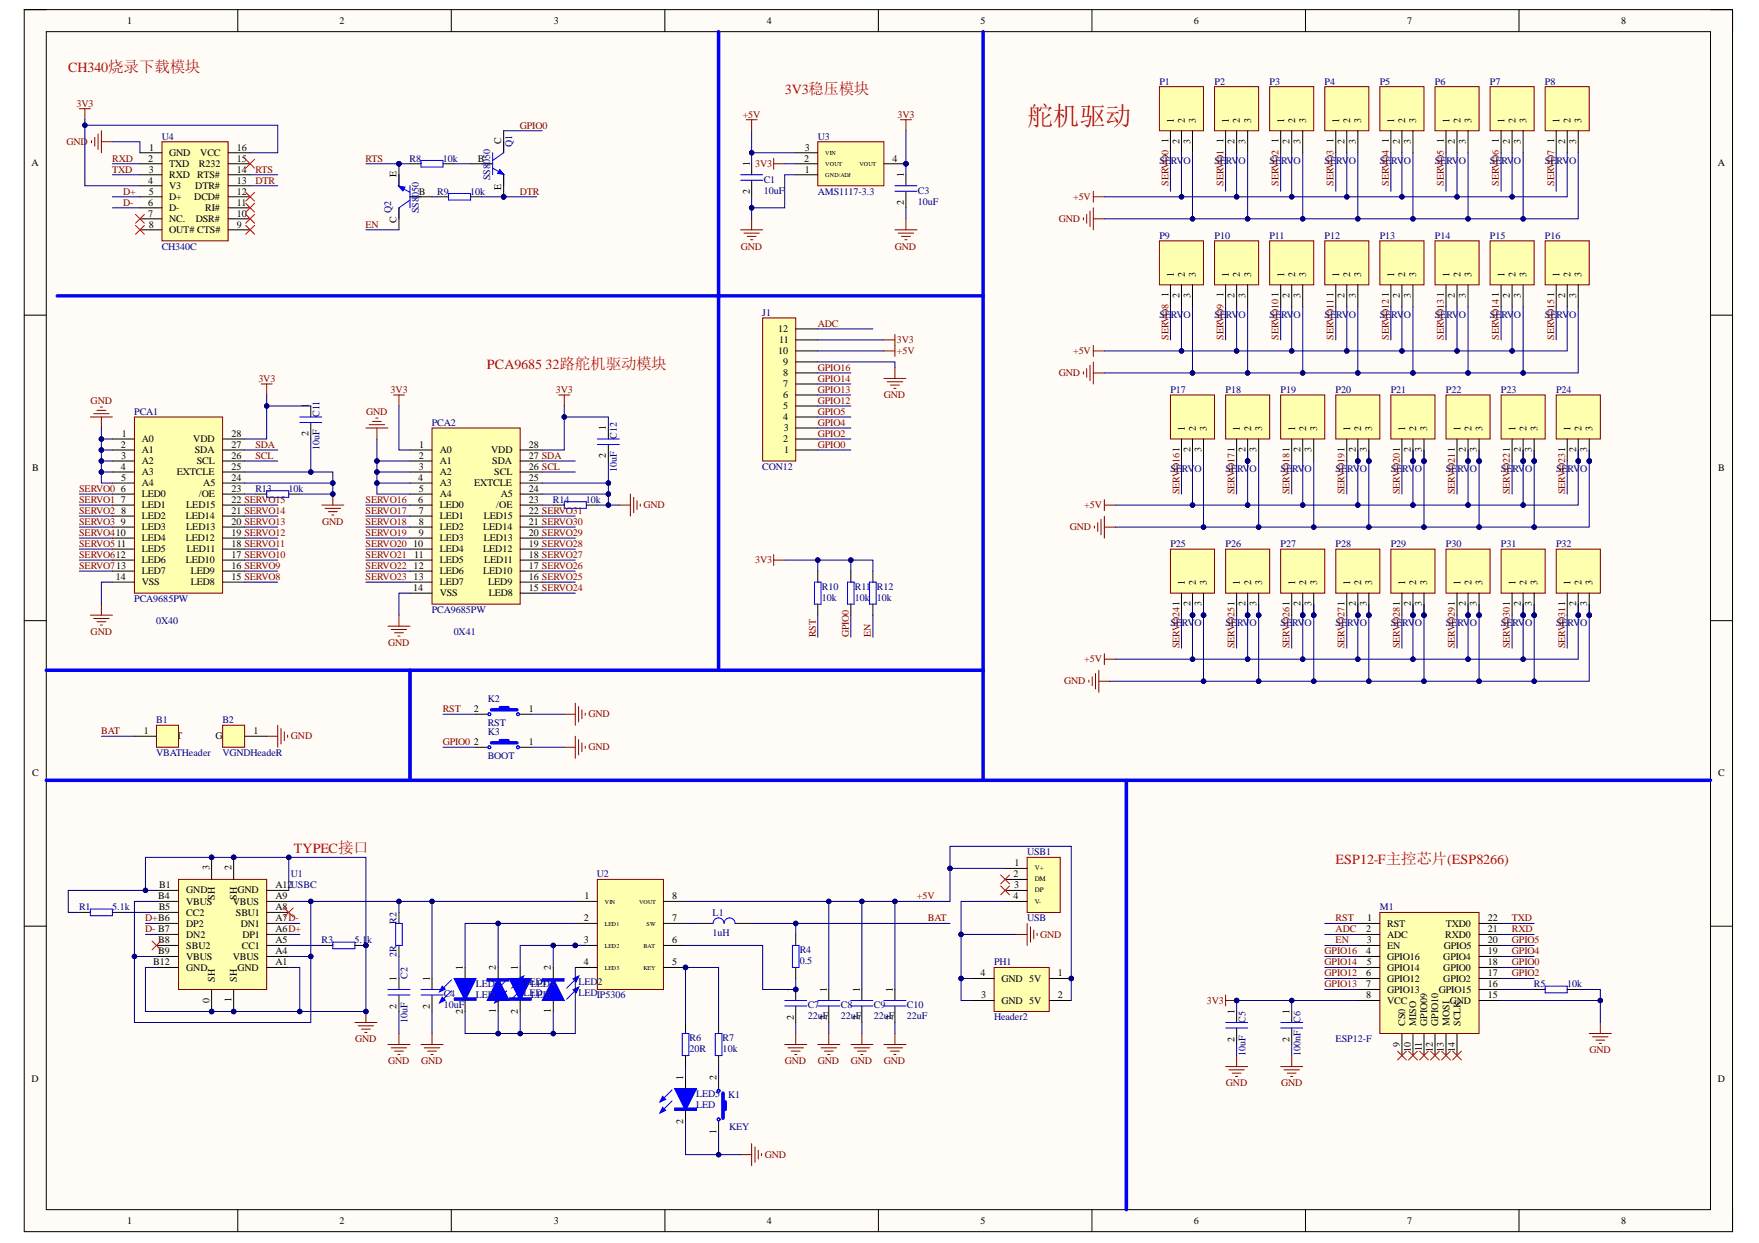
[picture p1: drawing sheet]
# Altium project SNAKE_FYP.PrjPcb
1 sheet, 81 parts. Net scope: global (net labels, ports and power ports of the same name join across sheets).
Board file: SNAKE_FYP.PcbDoc

## Sheet SNAKE_FYP.SchDoc
size A3; SheetNumber: 1; SheetTotal: 1

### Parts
B1  VBATHeader  [18650VBAT]
B2  VGNDHeadeR  [18650GND]
C1  10uF  [Cap-0603]
C2  10uF  [Cap-0603]
C3  10uF  [Cap-0603]
C4  10uF  [Cap-0603]
C5  10uF  [Cap-0603]
C6  100nF  [Cap-0603]
C7  22uF  [Cap-0603]
C8  22uF  [Cap-0603]
C9  22uF  [Cap-0603]
C10  22uF  [Cap-0603]
C11  10uF  [Cap-0603]
C12  10uF  [Cap-0603]
J1  CON12  [HDR2X6]
K1  KEY  [TSW SMD-3*6*2.5(Button)]
K2  RST  [TSW SMD-3*6*2.5(Button)]
K3  BOOT  [TSW SMD-3*6*2.5(Button)]
L1  1uH  [CDRH3D16_4.2*1.8]
LED1  LED  [LED-0805]
LED2  LED  [LED-0805]
LED3  LED  [LED-0805]
LED4  LED  [LED-0805]
LED5  LED  [LED-0805]
M1  ESP12-F  [ESP-12F]
P1  SERVO  [SERVOHEADER]
P2  SERVO  [SERVOHEADER]
P3  SERVO  [SERVOHEADER]
P4  SERVO  [SERVOHEADER]
P5  SERVO  [SERVOHEADER]
P6  SERVO  [SERVOHEADER]
P7  SERVO  [SERVOHEADER]
P8  SERVO  [SERVOHEADER]
P9  SERVO  [SERVOHEADER]
P10  SERVO  [SERVOHEADER]
P11  SERVO  [SERVOHEADER]
P12  SERVO  [SERVOHEADER]
P13  SERVO  [SERVOHEADER]
P14  SERVO  [SERVOHEADER]
P15  SERVO  [SERVOHEADER]
P16  SERVO  [SERVOHEADER]
P17  SERVO  [SERVOHEADER]
P18  SERVO  [SERVOHEADER]
P19  SERVO  [SERVOHEADER]
P20  SERVO  [SERVOHEADER]
P21  SERVO  [SERVOHEADER]
P22  SERVO  [SERVOHEADER]
P23  SERVO  [SERVOHEADER]
P24  SERVO  [SERVOHEADER]
P25  SERVO  [SERVOHEADER]
P26  SERVO  [SERVOHEADER]
P27  SERVO  [SERVOHEADER]
P28  SERVO  [SERVOHEADER]
P29  SERVO  [SERVOHEADER]
P30  SERVO  [SERVOHEADER]
P31  SERVO  [SERVOHEADER]
P32  SERVO  [SERVOHEADER]
PCA1  PCA9685PW  [PCA9685TSOP28]
PCA2  PCA9685PW  [PCA9685TSOP28]
PH1  Header2  [HDR2X2]
Q1  SS8050  [SOT-23_BEC(SS8050)]
Q2  SS8050  [SOT-23_BEC(SS8050)]
R1  5.1k  [0603_RES]
R2  2R  [0603_RES]
R3  5.1k  [0603_RES]
R4  0.5  [0603_RES]
R5  10k  [0603_RES]
R6  20R  [0603_RES]
R7  10k  [0603_RES]
R8  10k  [0603_RES]
R9  10k  [0603_RES]
R10  10k  [0603_RES]
R11  10k  [0603_RES]
R12  10k  [0603_RES]
R13  10k  [0603_RES]
R14  10k  [0603_RES]
U1  USBC  [TYPEC]
U2  IP5306  [ESOP_IP5306]
U3  AMS1117-3.3  [SOT229P700X180-4N(AMS1117-3.3)]
U4  CH340C  [SO016_CH340]
USB1  USB  [TypeA]

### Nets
3V3: C3.1 C5.1 C6.1 C11.1 C12.1 J1.11 M1.8(VCC) PCA1.28(VDD) PCA2.1(A0) PCA2.28(VDD) R10.1 R11.1 R12.1 U3.2(VOUT) U3.4(VOUT) U4.4(V3) U4.16(VCC)
+5V: C1.1 C8.1 C9.1 C10.1 J1.10 P1.2 P2.2 P3.2 P4.2 P5.2 P6.2 P7.2 P8.2 P9.2 P10.2 P11.2 P12.2 P13.2 P14.2 P15.2 P16.2 P17.2 P18.2 P19.2 P20.2 P21.2 P22.2 P23.2 P24.2 P25.2 P26.2 P27.2 P28.2 P29.2 P30.2 P31.2 P32.2 PH1.1(5V) PH1.2(5V) U2.8(VOUT) U3.3(VIN) USB1.1(V+)
GND: B2.1(GND) C1.2 C2.2 C3.2 C4.2 C5.2 C6.2 C7.2 C8.2 C9.2 C10.2 C11.2 C12.2 J1.9 K1.1 K2.1 K3.1 LED5.2 M1.15(GND) P1.3 P2.3 P3.3 P4.3 P5.3 P6.3 P7.3 P8.3 P9.3 P10.3 P11.3 P12.3 P13.3 P14.3 P15.3 P16.3 P17.3 P18.3 P19.3 P20.3 P21.3 P22.3 P23.3 P24.3 P25.3 P26.3 P27.3 P28.3 P29.3 P30.3 P31.3 P32.3 PCA1.1(A0) PCA1.2(A1) PCA1.3(A2) PCA1.4(A3) PCA1.5(A4) PCA1.14(VSS) PCA1.24(A5) PCA1.25(EXTCLE) PCA2.2(A1) PCA2.3(A2) PCA2.4(A3) PCA2.5(A4) PCA2.14(VSS) PCA2.24(A5) PCA2.25(EXTCLE) PH1.3(GND) PH1.4(GND) R1.1 R3.2 R5.2 R13.2 R14.2 U1.0(SH) U1.1(SH) U1.2(SH) U1.3(SH) U1.A1(GND) U1.A12(GND) U1.B1(GND) U1.B12(GND) U3.1(GND/ADJ) U4.1(GND) USB1.4(V-)
ADC: J1.12 M1.2(ADC)
BAT: B1.1(BAT) L1.2 R4.2
D+: U1.A6(DP1) U1.B6(DP2) U4.5(D+)
D-: U1.A7(DN1) U1.B7(DN2) U4.6(D-)
DTR: Q1.E R9.2 U4.13(DTR#)
EN: M1.3(EN) Q2.C R12.2
GPIO0: J1.1 K3.2 M1.18(GPIO0) Q1.C R11.2
GPIO2: J1.2 M1.17(GPIO2)
GPIO4: J1.3 M1.19(GPIO4)
GPIO5: J1.4 M1.20(GPIO5)
GPIO12: J1.5 M1.6(GPIO12)
GPIO13: J1.6 M1.7(GPIO13)
GPIO14: J1.7 M1.5(GPIO14)
GPIO16: J1.8 M1.4(GPIO16)
RST: K2.2 M1.1(RST) R10.2
RTS: Q2.E R8.1 U4.14(RTS#)
RXD: M1.21(RXD0) U4.2(TXD)
SCL: PCA1.26(SCL) PCA2.26(SCL)
SDA: PCA1.27(SDA) PCA2.27(SDA)
SERVO0: P1.1 PCA1.6(LED0)
SERVO1: P2.1 PCA1.7(LED1)
SERVO2: P3.1 PCA1.8(LED2)
SERVO3: P4.1 PCA1.9(LED3)
SERVO4: P5.1 PCA1.10(LED4)
SERVO5: P6.1 PCA1.11(LED5)
SERVO6: P7.1 PCA1.12(LED6)
SERVO7: P8.1 PCA1.13(LED7)
SERVO8: P9.1 PCA1.15(LED8)
SERVO9: P10.1 PCA1.16(LED9)
SERVO10: P11.1 PCA1.17(LED10)
SERVO11: P12.1 PCA1.18(LED11)
SERVO12: P13.1 PCA1.19(LED12)
SERVO13: P14.1 PCA1.20(LED13)
SERVO14: P15.1 PCA1.21(LED14)
SERVO15: P16.1 PCA1.22(LED15)
SERVO16: P17.1 PCA2.6(LED0)
SERVO17: P18.1 PCA2.7(LED1)
SERVO18: P19.1 PCA2.8(LED2)
SERVO19: P20.1 PCA2.9(LED3)
SERVO20: P21.1 PCA2.10(LED4)
SERVO21: P22.1 PCA2.11(LED5)
SERVO22: P23.1 PCA2.12(LED6)
SERVO23: P24.1 PCA2.13(LED7)
SERVO24: P25.1 PCA2.15(LED8)
SERVO25: P26.1 PCA2.16(LED9)
SERVO26: P27.1 PCA2.17(LED10)
SERVO27: P28.1 PCA2.18(LED11)
SERVO28: P29.1 PCA2.19(LED12)
SERVO29: P30.1 PCA2.20(LED13)
SERVO30: P31.1 PCA2.21(LED14)
SERVO31: P32.1 PCA2.22(LED15)
TXD: M1.22(TXD0) U4.3(RXD)
NetC2_1: C2.1 R2.1
NetC4_1: C4.1 R2.2 U1.A4(VBUS) U1.A9(VBUS) U1.B4(VBUS) U1.B9(VBUS) U2.1(VIN)
NetC7_1: C7.1 R4.1 U2.6(BAT)
NetK1_2: K1.2 R7.2
NetL1_1: L1.1 U2.7(SW)
NetLED1_1: LED1.1 LED2.1 LED3.2 LED4.2 U2.4(LED3)
NetLED1_2: LED1.2 LED3.1 U2.2(LED1)
NetLED2_2: LED2.2 LED4.1 U2.3(LED2)
NetLED5_1: LED5.1 R6.2
NetM1_16: M1.16(GPIO15) R5.1
NetPCA1_23: PCA1.23(/OE) R13.1
NetPCA2_23: PCA2.23(/OE) R14.1
NetQ1_B: Q1.B R8.2
NetQ2_B: Q2.B R9.1
NetR1_2: R1.2 U1.B5(CC2)
NetR3_1: R3.1 U1.A5(CC1)
NetR6_1: R6.1 R7.1 U2.5(KEY)

Not connected (* = marked no-connect by the designer): M1 9(CS0)* 10(MISO)* 11(GPIO09)* 12(GPIO10)* 13(MOSI)* 14(SCLK)*; U1 A8(SBU1)* B8(SBU2)*; U4 7(NC.)* 8(OUT#)* 9(CTS#)* 10(DSR#)* 11(RI#)* 12(DCD#)* 15(R232)*; USB1 2(DM)* 3(DP)*

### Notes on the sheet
- CH340烧录下载模块
- 3V3稳压模块
- 舵机驱动
- PCA9685 32路舵机驱动模块
- (near PCA1) 0X40
- (near PCA2) 0X41
- (near U1) TYPEC接口
- ESP12-F主控芯片(ESP8266)
